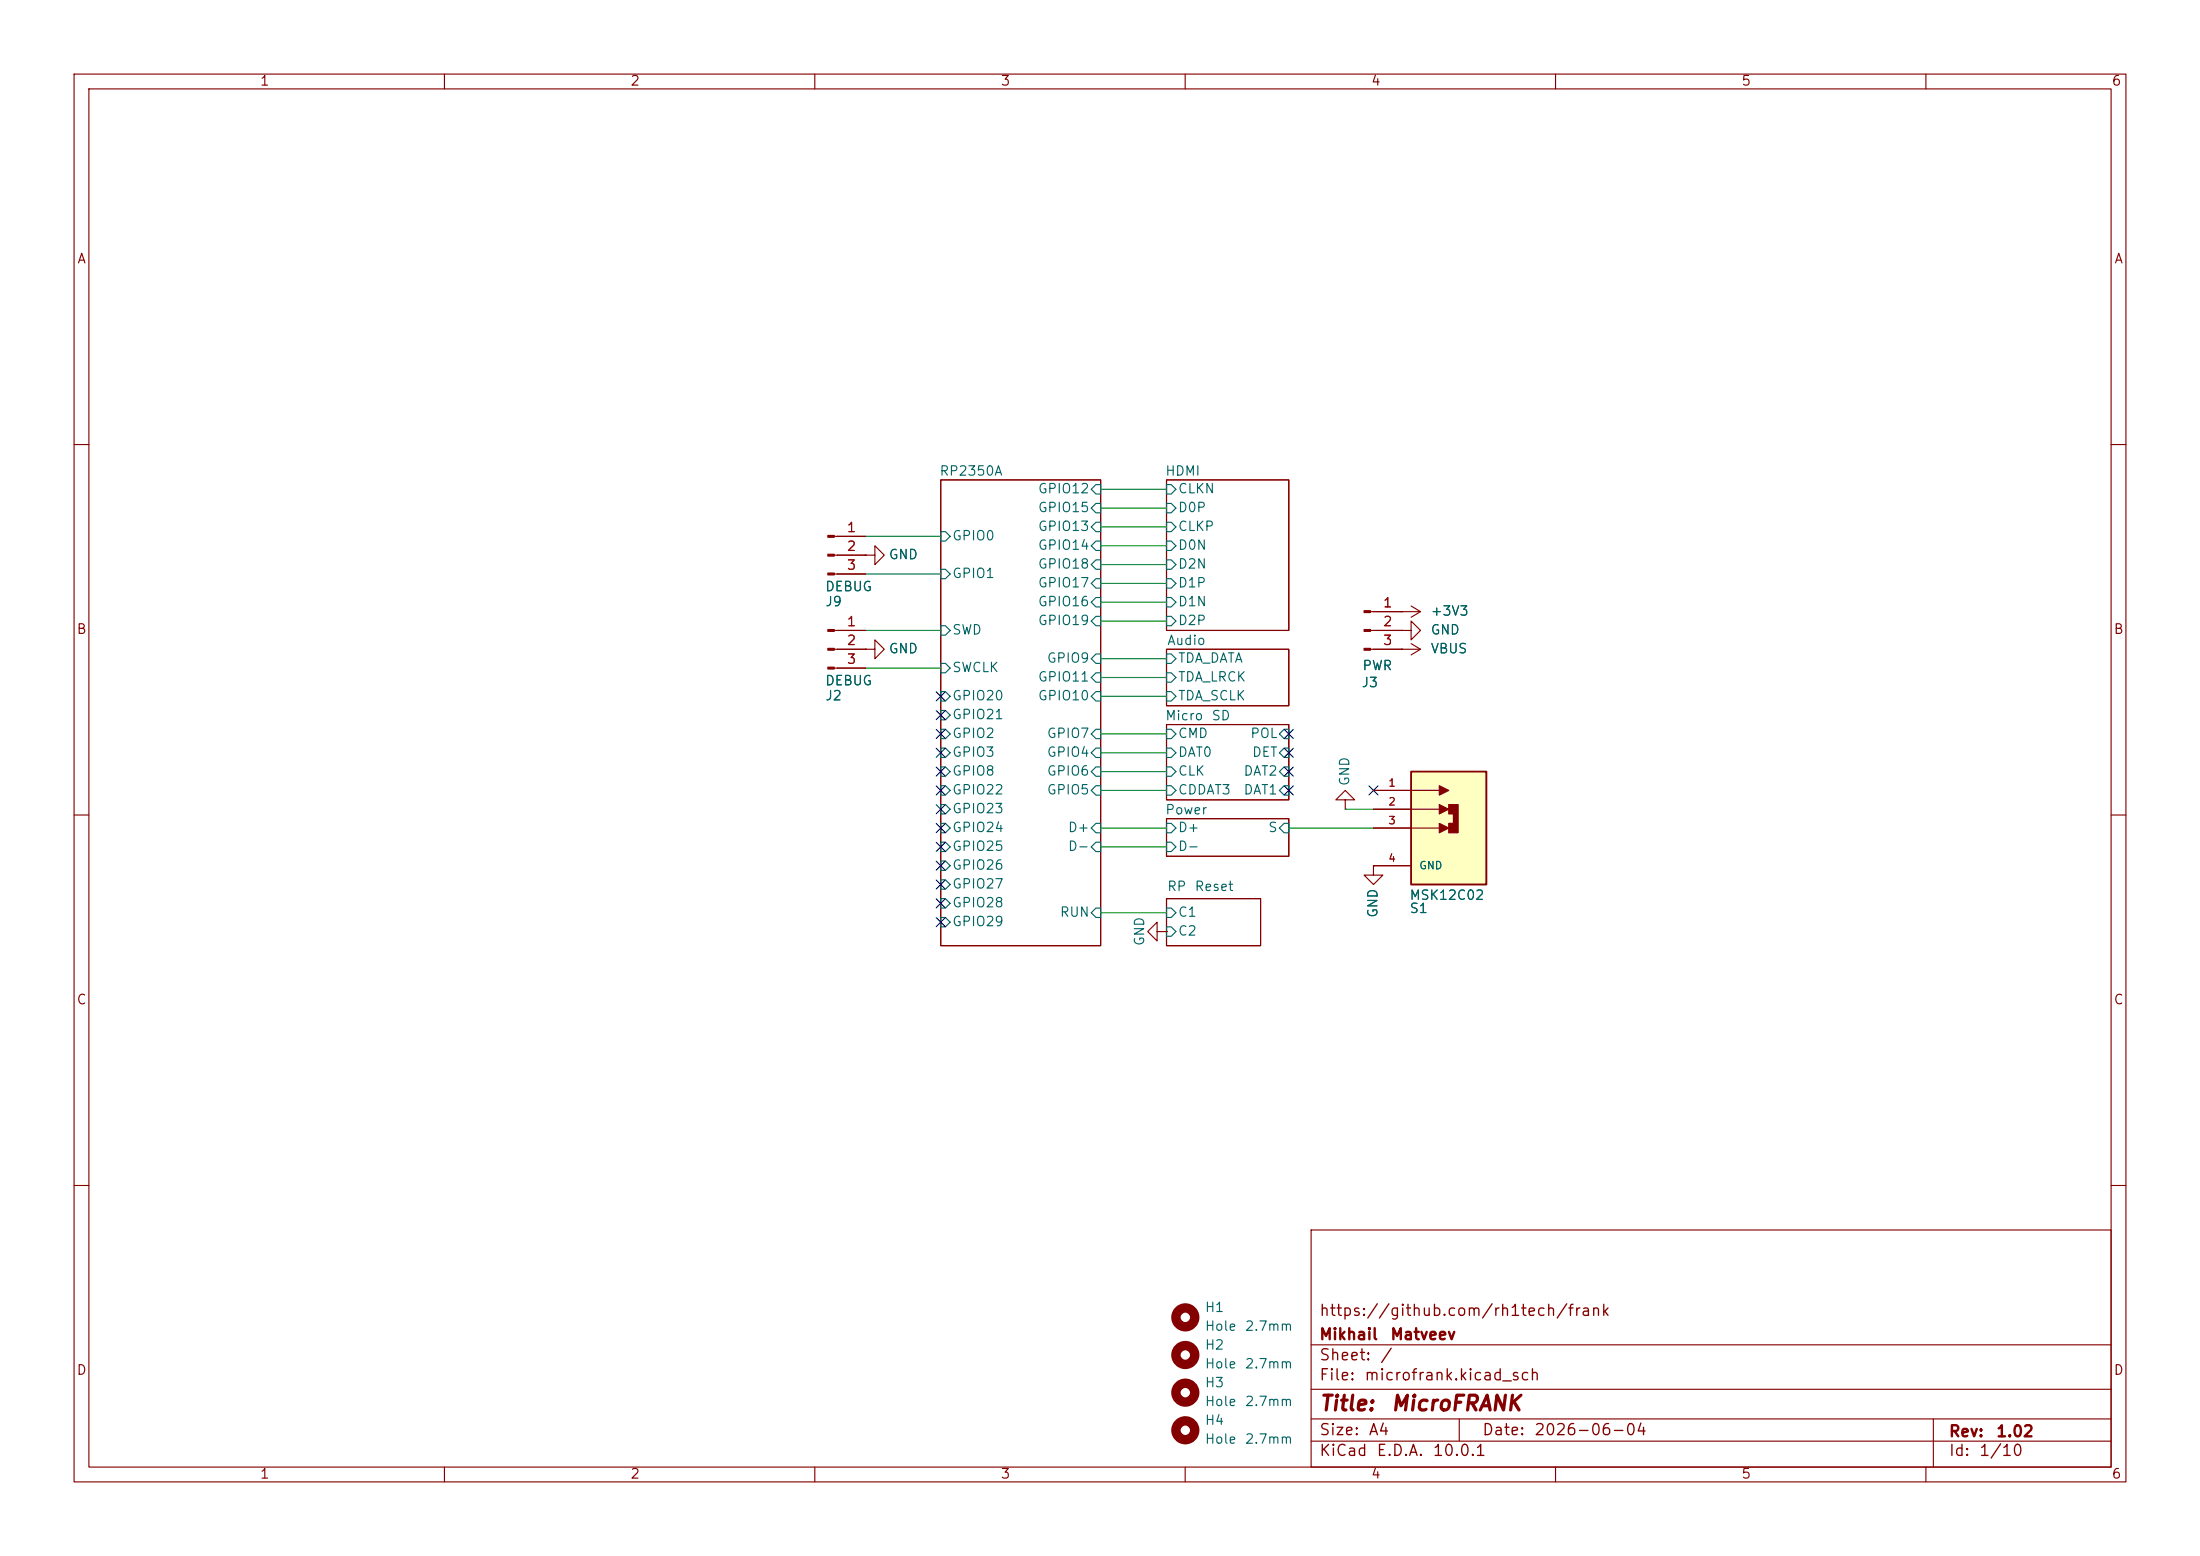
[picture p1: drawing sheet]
<svg xmlns="http://www.w3.org/2000/svg" width="297mm" height="210mm" viewBox="0 0 297 210" stroke-linecap="round" stroke-linejoin="round" font-family="sans-serif">
<g fill="none" stroke="#840000" stroke-width=".15">
<path d="M10 10h277v190h-277zM12 12h273v186h-273zM60 10v2M110 10v2M160 10v2M210 10v2M260 10v2M10 60h2M112.6 72.4h4.2M112.6 74.9h4.2M112.6 77.5h4.2M127 64.8h21.6v62.8h-21.6z"/>
<path d="M157.5 64.8h16.5v20.3h-16.5zM285 60h2M112.6 85.1h4.2M112.6 87.6h4.2M112.6 90.2h4.2M116.8 87.6h1.3v-1.2l1.3 1.2-1.3 1.3v-1.3M116.8 87.6h.1M157.5 97.8h16.5v10.2h-16.5zM157.5 87.6h16.5v7.7h-16.5zM10 110h2M157.5 110.5h16.5v5.1h-16.5zM185.4 116.8v1.3h-1.3l1.3 1.3 1.3-1.3h-1.3"/>
<path d="M185.4 116.8h.1M285 110h2M157.5 121.3h12.7v6.3h-12.7zM10 160h2M177 166h108v32h-108zM285 160h2M60 198v2M110 198v2M160 198v2M177 194.5h108M177 191.5h108M177 187.5h108"/>
<path d="M177 181.5h108M197 191.5v3M210 198v2M260 198v2M261 191.5v6.5"/>
</g>
<g fill="none" stroke="#006464" stroke-width=".15">
<path d="M127 71.8h.6l.7 .6-.7 .6h-.6zM127 76.8h.6l.7 .7-.7 .6h-.6zM148 65.4h.6v1.3h-.6l-.7-.7zM148 70.5h.6v1.3h-.6l-.7-.7zM148 73h.6v1.3h-.6l-.7-.6zM148 67.9h.6v1.3h-.6l-.7-.6zM148 78.1h.6v1.3h-.6l-.7-.7zM148 75.6h.6v1.2h-.6l-.7-.6zM157.5 65.4h.6l.6 .6-.6 .7h-.6zM157.5 67.9h.6l.6 .7-.6 .6h-.6zM157.5 70.5h.6l.6 .6-.6 .7h-.6zM157.5 73h.6l.6 .7-.6 .6h-.6z"/>
<path d="M157.5 75.6h.6l.6 .6-.6 .6h-.6zM157.5 78.1h.6l.6 .6-.6 .7h-.6zM127 98.4h.6l.7 .7-.7 .6h-.6zM127 93.3h.6l.7 .7-.7 .6h-.6zM127 95.9h.6l.7 .6-.7 .7h-.6zM127 89.5h.6l.7 .7-.7 .6h-.6zM127 84.5h.6l.7 .6-.7 .6h-.6zM148 98.4h.6v1.3h-.6l-.7-.6zM148 88.3h.6v1.2h-.6l-.7-.6zM148 93.3h.6v1.3h-.6l-.7-.6zM148 90.8h.6v1.3h-.6l-.7-.7zM148 80.6h.6v1.3h-.6l-.7-.6z"/>
<path d="M148 83.2h.6v1.3h-.6l-.7-.7zM157.5 98.4h.6l.6 .7-.6 .6h-.6zM157.5 88.3h.6l.6 .6-.6 .6h-.6zM157.5 90.8h.6l.6 .6-.6 .7h-.6zM157.5 93.3h.6l.6 .7-.6 .6h-.6zM157.5 80.6h.6l.6 .7-.6 .6h-.6zM157.5 83.2h.6l.6 .6-.6 .7h-.6zM173.4 98.4h.6v1.3h-.6l-.7-.6zM127 101h.6l.7 .6-.7 .6h-.6zM127 103.5h.6l.7 .6-.7 .7h-.6zM127 106h.6l.7 .7-.7 .6h-.6zM127 108.6h.6l.7 .6-.7 .7h-.6z"/>
<path d="M127 111.1h.6l.7 .7-.7 .6h-.6zM127 113.7h.6l.7 .6-.7 .6h-.6zM127 116.2h.6l.7 .6-.7 .7h-.6zM127 118.7h.6l.7 .7-.7 .6h-.6zM148 111.1h.6v1.3h-.6l-.7-.6zM148 113.7h.6v1.2h-.6l-.7-.6zM148 101h.6v1.2h-.6l-.7-.6zM148 106h.6v1.3h-.6l-.7-.6zM148 103.5h.6v1.3h-.6l-.7-.7zM157.5 101h.6l.6 .6-.6 .6h-.6zM157.5 103.5h.6l.6 .6-.6 .7h-.6zM157.5 106h.6l.6 .7-.6 .6h-.6z"/>
<path d="M157.5 111.1h.6l.6 .7-.6 .6h-.6zM157.5 113.7h.6l.6 .6-.6 .6h-.6zM173.4 106h.6v1.3h-.6l-.7-.6zM173.4 101h.6v1.2h-.6l-.7-.6zM173.4 103.5h.6v1.3h-.6l-.7-.7zM173.4 111.1h.6v1.3h-.6l-.7-.6zM127 121.3h.6l.7 .6-.7 .7h-.6zM127 123.8h.6l.7 .7-.7 .6h-.6zM148 122.6h.6v1.2h-.6l-.7-.6zM157.5 122.6h.6l.6 .6-.6 .6h-.6zM157.5 125.1h.6l.6 .6-.6 .7h-.6z"/>
</g>
<g fill="#840000" stroke="#840000" stroke-width=".15">
<path d="M111.8 72.3h.8v.2h-.8z"/>
<path d="M111.8 74.8h.8v.3h-.8z"/>
<path d="M111.8 77.3h.8v.3h-.8z"/>
<path d="M111.8 85h.8v.2h-.8z"/>
<path d="M111.8 87.5h.8v.3h-.8z"/>
<path d="M111.8 90h.8v.3h-.8z"/>
</g>
<path d="M190.5 104.1h10.2v15.3h-10.2z" fill="#ffffc2"/>
<path d="M190.5 104.1h10.2v15.3h-10.2z" fill="none" stroke="#840000" stroke-width=".25"/>
<g fill="#840000" stroke="#840000" stroke-width=".15">
<path d="M195.6 108.6h1.2v3.8h-1.2v-1.3h.6v-1.2h-.6z"/>
<path d="M194.3 106l1.3 .7-1.3 .6z"/>
<path d="M194.3 108.6l1.3 .6-1.3 .7z"/>
<path d="M194.3 111.1l1.3 .7-1.3 .6z"/>
<path d="M184.1 82.4h.9v.3h-.9z"/>
<path d="M184.1 85h.9v.2h-.9z"/>
<path d="M184.1 87.5h.9v.3h-.9z"/>
</g>
<g fill="none" stroke="#840000" stroke-width=".15">
<path d="M113 72.4h3.8M113 74.9h3.8M113 77.5h3.8M116.8 74.9h1.3v-1.2l1.3 1.2-1.3 1.3v-1.3M116.8 74.9h.1M113 87.6h3.8M113 85.1h3.8M113 90.2h3.8M116.8 87.6h.1M185 82.6h6.8M185 87.6h6.8M185 85.1h4.2"/>
<path d="M189.2 85.1h1.3v-1.3l1.3 1.3-1.3 1.3v-1.3M189.2 85.1h.1M189.2 82.6h.1M189.2 87.6h.1M190.5 81.8l1.3 .8M190.5 86.9l1.3 .7M191.8 82.6l-1.3 .7M191.8 87.6l-1.3 .8M181.6 108h-1.3l1.3-1.3 1.3 1.3h-1.3v1.2M181.6 109.2h.1M185.4 116.8h.1M185.4 106.7h8.9"/>
<path d="M185.4 109.2h8.9M185.4 111.8h8.9M185.4 116.8h5.1M156.2 125.7v1.3l-1.3-1.3 1.3-1.2v1.2h1.3M157.5 125.7h.1"/>
</g>
<g fill="none" stroke="#840000" stroke-width="1.3">
<circle cx="160" cy="177.8" r="1.27"/>
<circle cx="160" cy="188" r="1.27"/>
<circle cx="160" cy="193" r="1.27"/>
<circle cx="160" cy="182.9" r="1.27"/>
</g>
<g fill="none" stroke="#009600" stroke-width=".15">
<path d="M116.8 72.4h10.2M116.8 77.5h10.2M148.6 76.2h8.9M148.6 68.6h8.9M148.6 66h8.9M148.6 71.1h8.9M148.6 73.7h8.9M148.6 78.7h8.9M116.8 90.2h10.2M116.8 85.1h10.2M148.6 83.8h8.9M148.6 81.3h8.9"/>
<path d="M148.6 94h8.9M148.6 91.4h8.9M148.6 99.1h8.9M148.6 88.9h8.9M148.6 106.7h8.9M148.6 111.8h8.9M148.6 114.3h8.9M148.6 104.1h8.9M148.6 101.6h8.9M174 111.8h11.4M181.6 109.2h3.8M148.6 123.2h8.9"/>
</g>
<g fill="none" stroke="#000084" stroke-width=".15">
<path d="M126.4 95.9l1.2 1.2M126.4 98.5l1.2 1.2M126.4 93.4l1.2 1.2M127.6 95.9l-1.2 1.2M127.6 98.5l-1.2 1.2M127.6 93.4l-1.2 1.2M173.4 98.5l1.2 1.2M174.6 98.5l-1.2 1.2M126.4 111.2l1.2 1.2M126.4 113.7l1.2 1.2M126.4 101l1.2 1.2M126.4 116.2l1.2 1.2"/>
<path d="M126.4 118.8l1.2 1.2M126.4 103.5l1.2 1.2M126.4 106.1l1.2 1.2M126.4 108.6l1.2 1.2M127.6 111.2l-1.2 1.2M127.6 113.7l-1.2 1.2M127.6 101l-1.2 1.2M127.6 116.2l-1.2 1.2M127.6 118.8l-1.2 1.2M127.6 103.5l-1.2 1.2M127.6 106.1l-1.2 1.2M127.6 108.6l-1.2 1.2"/>
<path d="M173.4 103.5l1.2 1.2M173.4 101l1.2 1.2M173.4 106.1l1.2 1.2M174.6 103.5l-1.2 1.2M174.6 101l-1.2 1.2M174.6 106.1l-1.2 1.2M184.8 106.1l1.2 1.2M186 106.1l-1.2 1.2M126.4 121.3l1.2 1.2M126.4 123.9l1.2 1.2M127.6 121.3l-1.2 1.2M127.6 123.9l-1.2 1.2"/>
</g>
<g font-size="2" fill="#840000">
<text x="178" y="190.9">Title:</text>
<text x="187.7" y="190.9">MicroFRANK</text>
</g>
<g font-size="1.5" fill="#840000">
<text x="178" y="178">https://github.com/rh1tech/frank</text>
<text x="178" y="184">Sheet:</text>
<text x="178" y="181.2">Mikhail</text>
<text x="186.2" y="184">/</text>
<text x="187.6" y="181.2">Matveev</text>
<text x="178" y="186.7">File:</text>
<text x="184.1" y="186.7">microfrank.kicad_sch</text>
<text x="178" y="196.9">KiCad</text>
<text x="178" y="194.1">Size:</text>
<text x="184.7" y="194.1">A4</text>
<text x="185.7" y="196.9">E.D.A.</text>
<text x="193.3" y="196.9">10.0.1</text>
<text x="200" y="194.1">Date:</text>
<text x="207" y="194.1">2026-06-04</text>
<text x="263" y="194.3">Rev:</text>
<text x="263" y="196.9">Id:</text>
<text x="267.1" y="196.9">1/10</text>
<text x="269.4" y="194.3">1.02</text>
</g>
<g font-size="1.3" fill="#840000">
<text x="35" y="11.9">1</text>
<text x="85" y="11.9">2</text>
<text x="135" y="11.9">3</text>
<text x="185" y="11.9">4</text>
<text x="235" y="11.9">5</text>
<text x="285" y="11.9">6</text>
<text x="10.3" y="35.9">A</text>
<text x="285.3" y="35.9">A</text>
<text x="10.3" y="85.9">B</text>
<text x="285.3" y="85.9">B</text>
<text x="10.3" y="135.9">C</text>
<text x="285.3" y="135.9">C</text>
<text x="10.3" y="185.9">D</text>
<text x="285.3" y="185.9">D</text>
<text x="35" y="199.9">1</text>
<text x="85" y="199.9">2</text>
<text x="135" y="199.9">3</text>
<text x="185" y="199.9">4</text>
<text x="235" y="199.9">5</text>
<text x="285" y="199.9">6</text>
</g>
<g font-size="1.3" fill="#006464">
<text x="126.7" y="64.5">RP2350A</text>
<text x="157.2" y="64.5">HDMI</text>
<text x="140" y="66.9">GPIO12</text>
<text x="140" y="72">GPIO13</text>
<text x="140" y="69.4">GPIO15</text>
<text x="158.9" y="66.9">CLKN</text>
<text x="158.9" y="69.4">D0P</text>
<text x="158.9" y="72">CLKP</text>
<text x="119.9" y="75.8">GND</text>
<text x="128.5" y="73.3">GPIO0</text>
<text x="140" y="74.5">GPIO14</text>
<text x="140" y="77.1">GPIO18</text>
<text x="158.9" y="74.5">D0N</text>
<text x="158.9" y="77.1">D2N</text>
<text x="111.3" y="80.1">DEBUG</text>
<text x="111.3" y="82.1">J9</text>
<text x="128.5" y="78.3">GPIO1</text>
<text x="140" y="82.1">GPIO16</text>
<text x="140" y="79.6">GPIO17</text>
<text x="158.9" y="79.6">D1P</text>
<text x="158.9" y="82.1">D1N</text>
<text x="193" y="83.4">+3V3</text>
<text x="119.9" y="88.5">GND</text>
<text x="128.5" y="86">SWD</text>
<text x="140" y="84.7">GPIO19</text>
<text x="141.2" y="89.8">GPIO9</text>
<text x="157.5" y="87.4">Audio</text>
<text x="158.9" y="89.8">TDA_DATA</text>
<text x="158.9" y="84.7">D2P</text>
<text x="193" y="86">GND</text>
<text x="193" y="88.5">VBUS</text>
<text x="111.3" y="92.8">DEBUG</text>
<text x="111.3" y="94.8">J2</text>
<text x="128.5" y="94.8">GPIO20</text>
<text x="128.5" y="91">SWCLK</text>
<text x="140" y="94.8">GPIO10</text>
<text x="140" y="92.3">GPIO11</text>
<text x="158.9" y="92.3">TDA_LRCK</text>
<text x="158.9" y="94.8">TDA_SCLK</text>
<text x="183.7" y="93.1">J3</text>
<text x="183.8" y="90.8">PWR</text>
<text x="128.5" y="99.9">GPIO2</text>
<text x="128.5" y="97.4">GPIO21</text>
<text x="141.2" y="99.9">GPIO7</text>
<text x="157.2" y="97.5">Micro</text>
<text x="158.9" y="99.9">CMD</text>
<text x="163.5" y="97.5">SD</text>
<text x="168.7" y="99.9">POL</text>
<text x="128.5" y="102.5">GPIO3</text>
<text x="128.5" y="105">GPIO8</text>
<text x="128.5" y="107.5">GPIO22</text>
<text x="141.2" y="102.5">GPIO4</text>
<text x="141.2" y="107.5">GPIO5</text>
<text x="141.2" y="105">GPIO6</text>
<text x="158.9" y="102.5">DAT0</text>
<text x="158.9" y="105">CLK</text>
<text x="158.9" y="107.5">CDDAT3</text>
<text x="167.8" y="107.5">DAT1</text>
<text x="167.8" y="105">DAT2</text>
<text x="168.9" y="102.5">DET</text>
<text x="182.5" y="106.2" transform="rotate(-90 182.5 106.2)">GND</text>
<text x="128.5" y="110.1">GPIO23</text>
<text x="128.5" y="112.6">GPIO24</text>
<text x="144.1" y="112.6">D+</text>
<text x="157.2" y="110.2">Power</text>
<text x="158.9" y="112.6">D+</text>
<text x="171.1" y="112.6">S</text>
<text x="128.5" y="115.2">GPIO25</text>
<text x="128.5" y="117.7">GPIO26</text>
<text x="144.1" y="115.2">D-</text>
<text x="158.9" y="115.2">D-</text>
<text x="128.5" y="120.2">GPIO27</text>
<text x="128.5" y="122.8">GPIO28</text>
<text x="128.5" y="125.3">GPIO29</text>
<text x="143" y="124.1">RUN</text>
<text x="157.5" y="120.6">RP</text>
<text x="158.9" y="124.1">C1</text>
<text x="161.2" y="120.6">Reset</text>
<text x="186.3" y="124" transform="rotate(-90 186.3 124)">GND</text>
<text x="190.2" y="121.8">MSK12C02</text>
<text x="190.2" y="123.5">S1</text>
<text x="154.8" y="127.8" transform="rotate(-90 154.8 127.8)">GND</text>
<text x="158.9" y="126.6">C2</text>
<text x="162.6" y="179.9">Hole</text>
<text x="162.6" y="177.4">H1</text>
<text x="168" y="179.9">2.7mm</text>
<text x="162.6" y="185">Hole</text>
<text x="162.6" y="182.5">H2</text>
<text x="168" y="185">2.7mm</text>
<text x="162.6" y="190.1">Hole</text>
<text x="162.6" y="187.6">H3</text>
<text x="168" y="190.1">2.7mm</text>
<text x="162.6" y="195.2">Hole</text>
<text x="162.6" y="192.6">H4</text>
<text x="168" y="195.2">2.7mm</text>
</g>
<g font-size="1.3" fill="#a90000">
<text x="114.2" y="72.1">1</text>
<text x="114.2" y="74.7">2</text>
<text x="114.2" y="77.2">3</text>
<text x="186.6" y="82.3">1</text>
<text x="114.2" y="84.8">1</text>
<text x="114.2" y="87.4">2</text>
<text x="114.2" y="89.9">3</text>
<text x="186.6" y="84.8">2</text>
<text x="186.6" y="87.4">3</text>
</g>
<g font-size="1" fill="#a90000">
<text x="187.3" y="106.4">1</text>
<text x="187.3" y="109">2</text>
<text x="187.3" y="111.5">3</text>
<text x="187.3" y="116.6">4</text>
</g>
<text font-size="1" fill="#006464" x="191.5" y="117.6">GND</text>
</svg>
